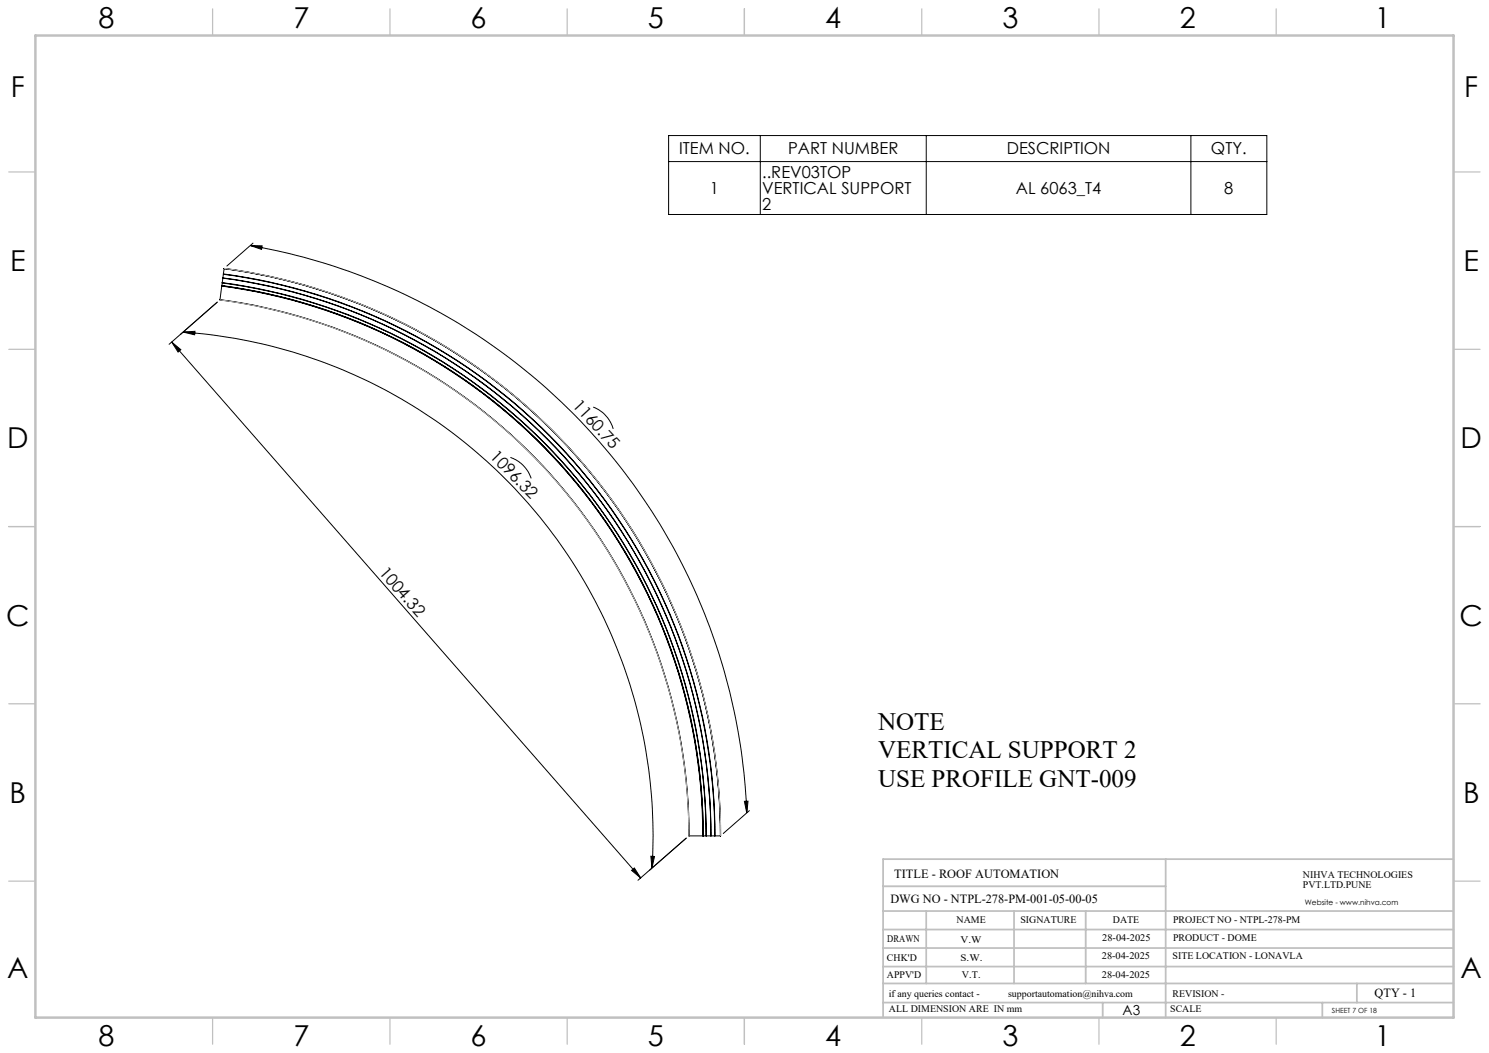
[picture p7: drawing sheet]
<svg xmlns="http://www.w3.org/2000/svg" width="420mm" height="297mm" viewBox="0 0 420 297" stroke-linecap="round" stroke-linejoin="round" font-family="sans-serif">
<g fill="none" stroke="#000" stroke-width=".28">
<path d="M188.6 38.2h168.7v22.3h-168.7zM214.5 38.2v22.3M261.3 38.2v22.3M335.9 38.2v22.3M188.6 45.6h168.7M62.7 79.8a157.4 157.4 0 0 1 136.4 156M62.7 79.7a157.4 157.4 0 0 1 136.5 156.1M62.7 79.7v.1M62.7 79.8l-.1 .7M62.9 78.4a158.6 158.6 0 0 1 137.6 157.4 158.8 158.8 0 0 0-137.6-157.4zM63 77.3v.1M63 77.3a159.9 159.9 0 0 1 138.7 158.5"/>
<path d="M63 77.4a159.8 159.8 0 0 1 138.6 158.4M63 77.4l-.3 2.3M63.2 75.8a161.4 161.4 0 0 1 140 160M63.2 75.7a161.5 161.5 0 0 1 140 160.1M63.2 75.7v.1M63.2 75.7a161.5 161.5 0 0 1 140.1 160.1h-1.6M63.2 75.8l-.2 1.5M63.2 75.7h.1M70.6 69.2l3.3 .2-.1 .9zM70.6 69.2a168.9 168.9 0 0 1 140 160.1M71.4 68.6l-7.4 6.4M48.4 96.5l132.3 151.1"/>
<path d="M48.4 96.5l2.6 2.1-.8 .7zM50.9 94.3l10.4-9.1-13.6 11.9M51.6 93.7l3.4-.3-.1 1zM51.6 93.7a142.4 142.4 0 0 1 132.3 151.1M62.1 84.5a152.6 152.6 0 0 1 132.3 151.3M62.1 84.5a152.7 152.7 0 0 1 132.3 151.3M62.5 80.7a156.4 156.4 0 0 1 135.7 155.1M62.5 80.7l-.4 3.8M62.6 80.6a156.6 156.6 0 0 1 135.7 155.2M62.6 80.6l-.1 .1M62.6 80.5a156.5 156.5 0 0 1 135.8 155.3M62.6 80.5v.1"/>
<path d="M167.3 114.8a9.4 9.4 0 0 1 5.7 6.2M144 129a9.4 9.4 0 0 1 5.8 5.9M193.6 236.4l-13.6 11.9M194.4 235.8h3.8M198.2 235.8h.1M198.3 235.8h.8M199.1 235.8h.1M199.2 235.8h2.4M200.5 235.8h.1M201.6 235.8h.1M203.2 235.8h.1M210 226h1l-.4 3.3z"/>
<path d="M211.4 228.6l-7.4 6.5M178.2 245.5l.7-.7 1.8 2.8zM183.6 241.5l1 .1-.7 3.2z"/>
</g>
<path d="M63.2 75.7a161.4 161.4 0 0 1 140.1 160.1M62.1 84.6a152.5 152.5 0 0 1 132.2 151.2" fill="none" stroke="#c0c0c0" stroke-width=".28"/>
<g fill="none" stroke="#c0c0c0" stroke-width=".35">
<path d="M60 2.5v7.5M110 2.5v7.5M160 2.5v7.5M210 2.5v7.5M260 2.5v7.5M310 2.5v7.5M360 2.5v7.5M2.5 48.5h7.5M410 48.5h7.5M2.5 98.5h7.5M410 98.5h7.5M2.5 148.5h7.5"/>
<path d="M410 148.5h7.5M2.5 198.5h7.5M410 198.5h7.5M2.5 248.5h7.5M410 248.5h7.5M60 287v7.5M110 287v7.5M160 287v7.5M210 287v7.5M260 287v7.5M310 287v7.5M360 287v7.5"/>
</g>
<g fill="none" stroke="#c0c0c0" stroke-width=".5">
<path d="M249.1 257h160.9M249.1 250h79.7M261.3 257v20.4M286 257v20.4M306.2 257v20.4M328.8 242.3v44.7M410 242.3h-160.9v44.7M249.1 272.6h160.9M249.1 267.4h160.9M249.1 262.2h160.9M249.1 277.4h160.9M382.7 277.4v5.4"/>
<path d="M249.1 282.8h160.9M311 282.8v4.2M373 282.8v4.2"/>
</g>
<path d="M10 10h400v277h-400z" fill="none" stroke="#c0c0c0" stroke-width=".7"/>
<g fill="#000">
<path d="M48.4 96.5l2.6 2.1-.8 .7zM178.2 245.5l.7-.7 1.8 2.8z"/>
<path d="M210 226h1l-.4 3.3zM70.6 69.2l3.3 .2-.1 .9z"/>
<path d="M183.6 241.5l1 .1-.7 3.2zM51.6 93.7l3.4-.3-.1 1z"/>
</g>
<g font-size="8.1">
<text x="27.8" y="8">8</text>
<text x="82.8" y="8">7</text>
<text x="132.8" y="8">6</text>
<text x="182.8" y="8">5</text>
<text x="232.8" y="8">4</text>
<text x="282.8" y="8">3</text>
<text x="332.8" y="8">2</text>
<text x="387.8" y="8">1</text>
<text x="3" y="27.2">F</text>
<text x="413" y="27.2">F</text>
<text x="2.8" y="76.5">E</text>
<text x="412.8" y="76.5">E</text>
<text x="2" y="126.5">D</text>
<text x="412" y="126.5">D</text>
<text x="1.7" y="176.5">C</text>
<text x="411.7" y="176.5">C</text>
<text x="2.7" y="226.5">B</text>
<text x="412.7" y="226.5">B</text>
<text x="2" y="275.7">A</text>
<text x="412" y="275.7">A</text>
<text x="27.8" y="295">8</text>
<text x="82.8" y="295">7</text>
<text x="132.8" y="295">6</text>
<text x="182.8" y="295">5</text>
<text x="232.8" y="295">4</text>
<text x="282.8" y="295">3</text>
<text x="332.8" y="295">2</text>
<text x="387.8" y="295">1</text>
</g>
<g font-size="7.1">
<text x="247.7" y="205.9">NOTE</text>
<text x="247.7" y="213.9">VERTICAL SUPPORT 2</text>
<text x="247.7" y="222">USE PROFILE GNT-009</text>
</g>
<g font-size="4.7">
<text x="191.6" y="43.6">ITEM NO.</text>
<text x="222.3" y="43.6">PART NUMBER</text>
<text x="284" y="43.6">DESCRIPTION</text>
<text x="341.6" y="43.6">QTY.</text>
<text x="215" y="50.2">..REV03TOP</text>
<text x="200.2" y="54.7">1</text>
<text x="215" y="54.7">VERTICAL SUPPORT</text>
<text x="215" y="59.2">2</text>
<text x="286.5" y="54.7">AL 6063_T4</text>
<text x="345.3" y="54.7">8</text>
<text x="161.3" y="114.6" transform="rotate(47 161.3 114.6)">1160.75</text>
<text x="138" y="129" transform="rotate(45 138 129)">1096.32</text>
<text x="106.8" y="161.5" transform="rotate(49 106.8 161.5)">1004.32</text>
</g>
<text font-size="3.9" x="316.7" y="286.4">A3</text>
<g font-size="3.5">
<text x="252.2" y="247.6">TITLE - ROOF AUTOMATION</text>
<text x="251.2" y="254.7">DWG NO - NTPL-278-PM-001-05-00-05</text>
<text x="387.7" y="281.1">QTY - 1</text>
</g>
<g font-size="2.8">
<text x="367.5" y="247.6">NIHVA TECHNOLOGIES</text>
<text x="367.5" y="250.5">PVT.LTD.PUNE</text>
<text x="269.8" y="260.3">NAME</text>
<text x="287.8" y="260.3">SIGNATURE</text>
<text x="313.9" y="260.4">DATE</text>
<text x="330.9" y="260.4">PROJECT NO - NTPL-278-PM</text>
<text x="250.3" y="265.6">DRAWN</text>
<text x="270.9" y="266.1">V.W</text>
<text x="310.9" y="265.5">28-04-2025</text>
<text x="330.9" y="265.5">PRODUCT - DOME</text>
<text x="250.2" y="271.1">CHK'D</text>
<text x="250.2" y="275.8">APPV'D</text>
<text x="270.9" y="271.1">S.W.</text>
<text x="271.3" y="275.8">V.T.</text>
<text x="310.8" y="270.6">28-04-2025</text>
<text x="310.8" y="275.8">28-04-2025</text>
<text x="330.7" y="270.6">SITE LOCATION - LONAVLA</text>
<text x="250.7" y="281.1">if any queries contact -</text>
<text x="284.3" y="281.1">supportautomation@nihva.com</text>
<text x="330.7" y="281.1">REVISION -</text>
<text x="250.7" y="285.6">ALL DIMENSION ARE IN mm</text>
<text x="330.1" y="285.6">SCALE</text>
</g>
<text font-size="2.1" x="368.1" y="255.1">Website - www.nihva.com</text>
<text font-size="2" x="375.7" y="285.6">SHEET 7 OF 18</text>
</svg>
